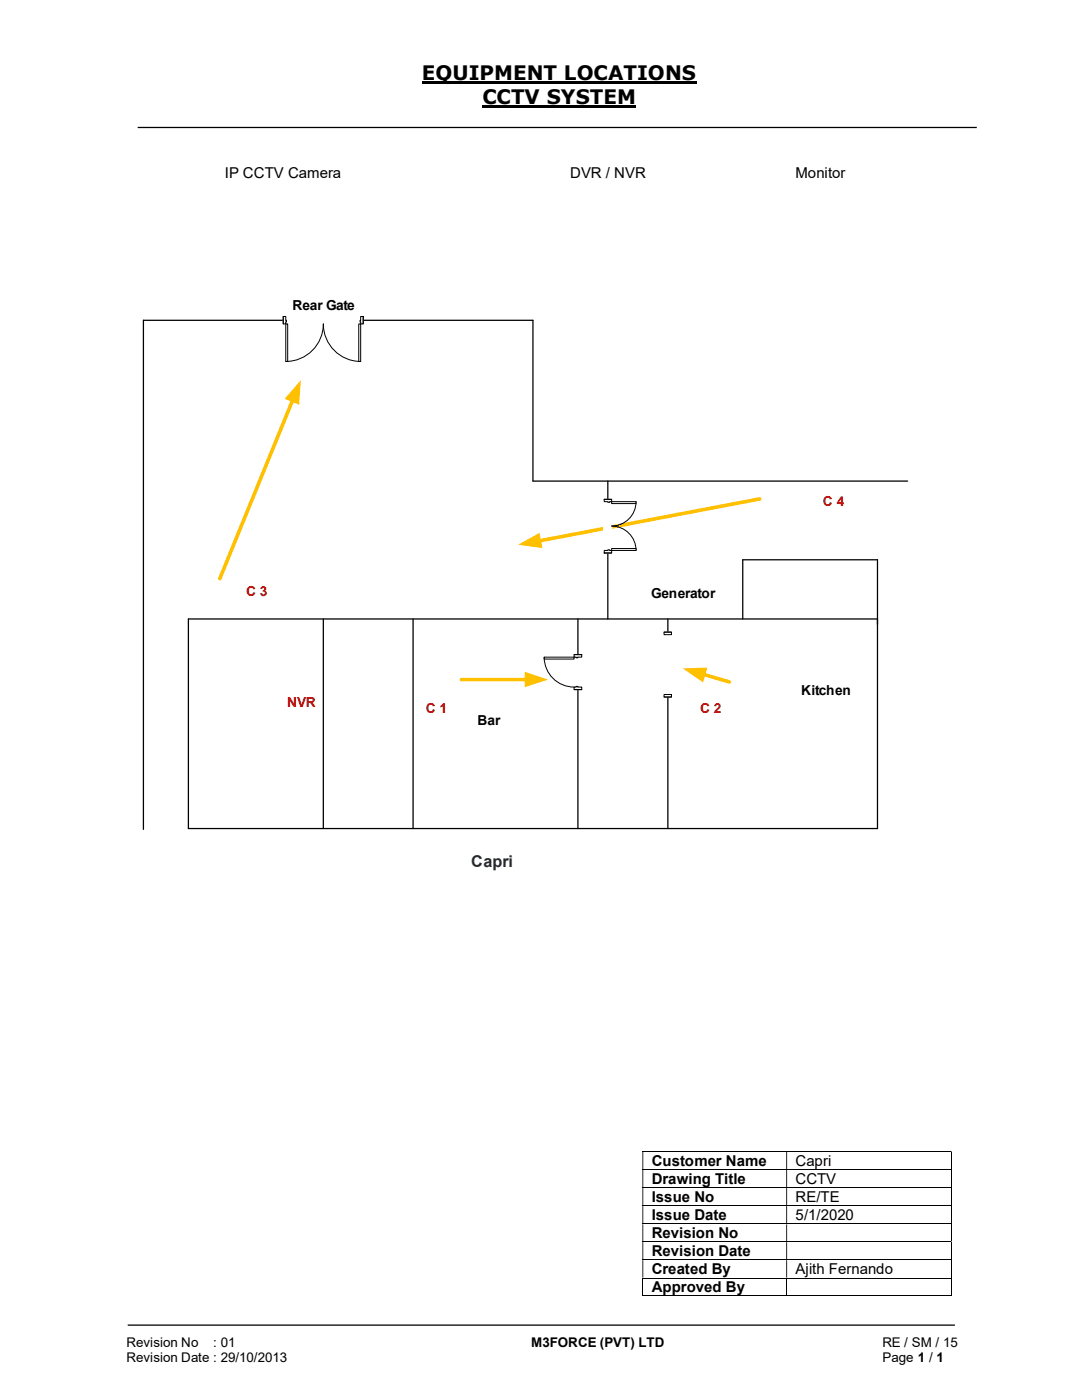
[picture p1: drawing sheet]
<svg xmlns="http://www.w3.org/2000/svg" width="216mm" height="279mm" viewBox="0 0 216 279" stroke-linecap="round" stroke-linejoin="round" font-family="sans-serif">
<path d="M84.2 16.5h54.8M96.3 21.3h30.7" fill="none" stroke="#000" stroke-width=".42"/>
<path d="M27.5 25.4h167.4M106.3 63.9h-77.7v101.6M106.3 96h74.8M37.6 123.5v41.9M64.5 123.5v41.9M82.4 123.5v41.9M115.3 123.5v41.9M133.3 123.5v41.9M148.2 123.5v-11.8h26.9v53.7M25.5 264.5h165" fill="none" stroke="#000" stroke-width=".25"/>
<g fill="none" stroke="#000" stroke-width=".2">
<path d="M128.2 229.8h61.6M128.2 233.4h61.6M128.2 237h61.6M189.8 229.9v3.4M189.8 233.5v3.4M189.8 237.1v3.4M128.2 240.6h61.6M128.2 244.3h61.6M128.2 247.8h61.6M128.2 251.4h61.6M128.2 255.1h61.6M128.2 258.6h28.7"/>
<path d="M128.3 255.1v3.6M157 255.1v3.6M157.1 258.6h32.7M189.8 240.7v3.5M189.8 244.3v3.4M189.8 247.9v3.4M189.8 251.5v3.5M189.8 255.1v3.6"/>
</g>
<g fill="#000">
<path d="M189.8 229.7h.1v.2h-.1zM128.2 229.9h.2v3.4h-.2zM156.9 229.9h.2v3.4h-.2z" fill-rule="evenodd"/>
<path d="M189.8 233.3l.1 .2zM128.2 233.5h.2v3.4h-.2zM156.9 233.5h.2v3.4h-.2z" fill-rule="evenodd"/>
<path d="M189.8 236.9h.1v.2h-.1zM128.2 237.1h.2v3.4h-.2zM156.9 237.1h.2v3.4h-.2z" fill-rule="evenodd"/>
<path d="M189.8 240.5h.1v.2h-.1zM128.2 240.7h.2v3.5h-.2zM156.9 240.7h.2v3.5h-.2z" fill-rule="evenodd"/>
<path d="M189.8 244.2h.1v.1h-.1zM128.2 244.3h.2v3.4h-.2zM156.9 244.3h.2v3.4h-.2z" fill-rule="evenodd"/>
<path d="M189.8 247.7h.1v.2h-.1zM128.2 247.9h.2v3.4h-.2zM156.9 247.9h.2v3.4h-.2z" fill-rule="evenodd"/>
<path d="M189.8 251.3h.1v.2h-.1zM128.2 251.5h.2v3.5h-.2zM156.9 251.5h.2v3.5h-.2z" fill-rule="evenodd"/>
</g>
<path d="M189.8 255h.1v.1h-.1zM189.8 258.6l.1 .1z" fill="#000"/>
<path d="M58.4 79.8l-14.5 35.7" fill="none" stroke="#ffc000" stroke-width=".72"/>
<path d="M60 75.9l-.3 4.9-2.9-1.2z" fill="#ffc000"/>
<path d="M106.3 63.9v32.1M121.3 96v27.5M37.6 123.5h137.5M37.6 165.4h137.5" fill="none" stroke="#000" stroke-width=".25"/>
<path d="M56.5 63.1h16v1.6h-16z" fill="#fff"/>
<path d="M56.5 63.1h16v1.6h-16z" fill="none" stroke="#fff" stroke-width=".2"/>
<path d="M56.5 63.2v1.4h.5v-1.4zM72 63.2h.5v1.4h-.5z" fill-rule="evenodd" fill="#fff"/>
<path d="M57 63.9v-.7h-.5v1.4h.5v-.3M72 63.9v-.7h.5v1.4h-.5v-.3" fill="none" stroke="#000" stroke-width=".2"/>
<path d="M57 63.9v.4h.1v-.4zM71.8 63.9h.2v.4h-.2z" fill-rule="evenodd" fill="#fff"/>
<path d="M56.5 63.2v1.4M57 63.9h.1v.4h-.1M57 72.1a7.5 7.5 0 0 0 7.5-7.5 7.5 7.5 0 0 0 7.5 7.5M72 63.9h-.2v.4h.2M72.5 63.2v1.4" fill="none" stroke="#000" stroke-width=".2"/>
<path d="M71.6 64.6h.4v7.5h-.4z" fill-rule="evenodd" fill="#fff"/>
<path d="M71.6 64.6h.4v7.5h-.4z" fill="none" stroke="#000" stroke-width=".2"/>
<path d="M57 64.6h.4v7.5h-.4z" fill-rule="evenodd" fill="#fff"/>
<path d="M57 64.6h.4v7.5h-.4z" fill="none" stroke="#000" stroke-width=".2"/>
<path d="M114.5 130.6h1.6v7h-1.6z" fill-rule="evenodd" fill="#fff"/>
<path d="M114.5 130.6h1.6v7h-1.6z" fill="none" stroke="#fff" stroke-width=".2"/>
<path d="M114.6 130.6v.5h1.5v-.5zM114.6 137.1h1.5v.5h-1.5z" fill-rule="evenodd" fill="#fff"/>
<path d="M114.9 131.1h-.3v-.5h1.5v.5h-.8M114.9 137.1h-.3v.5h1.5v-.5h-.8" fill="none" stroke="#000" stroke-width=".2"/>
<path d="M114.9 131.1v.2h.4v-.2zM114.9 137h.4v.1h-.4z" fill-rule="evenodd" fill="#fff"/>
<path d="M108.6 131.1a6 6 0 0 0 6 6M114.6 130.6h1.5M114.6 137.6h1.5M114.9 131.1v.2h.4v-.2M114.9 137.1v-.1h.4v.1" fill="none" stroke="#000" stroke-width=".2"/>
<path d="M108.6 131.1h6v.4h-6z" fill="#fff"/>
<path d="M108.6 131.1h6v.4h-6z" fill="none" stroke="#000" stroke-width=".2"/>
<path d="M151.6 99.6l-44 8.3" fill="none" stroke="#ffc000" stroke-width=".72"/>
<path d="M103.4 108.7l4.3-2.4 .5 3.1z" fill="#ffc000"/>
<path d="M140.3 134.6l5.2 1.5" fill="none" stroke="#ffc000" stroke-width=".72"/>
<path d="M136.2 133.4l4.9-.2-.8 3z" fill="#ffc000"/>
<path d="M92.1 135.6h13" fill="none" stroke="#ffc000" stroke-width=".72"/>
<path d="M104.7 134.1l4.6 1.5-4.6 1.6z" fill="#ffc000"/>
<path d="M132.5 126.2h1.5v12.9h-1.5z" fill-rule="evenodd" fill="#fff"/>
<path d="M132.5 126.2h1.5v12.9h-1.5z" fill="none" stroke="#fff" stroke-width=".2"/>
<path d="M132.5 138.6v.5h1.5v-.5zM132.5 126.2h1.5v.5h-1.5z" fill-rule="evenodd" fill="#fff"/>
<path d="M132.5 138.6h1.5v.5h-1.5zM132.5 126.2h1.5v.5h-1.5zM132.5 139.1h1.5M132.5 126.2h1.5" fill="none" stroke="#000" stroke-width=".2"/>
<path d="M120.5 99.7h1.6v10.7h-1.6z" fill-rule="evenodd" fill="#fff"/>
<path d="M120.5 99.7h1.6v10.7h-1.6z" fill="none" stroke="#fff" stroke-width=".2"/>
<path d="M120.6 109.9v.5h1.4v-.5zM120.6 99.7h1.4v.4h-1.4z" fill-rule="evenodd" fill="#fff"/>
<path d="M121.3 109.9h-.7v.5h1.4v-.5h-.3M121.3 100.1h-.7v-.4h1.4v.4h-.3" fill="none" stroke="#000" stroke-width=".2"/>
<path d="M121.3 109.7v.2h.4v-.2zM121.3 100.1h.4v.1h-.4z" fill-rule="evenodd" fill="#fff"/>
<path d="M120.6 99.7h1.4M120.6 110.4h1.4M121.3 109.9v-.2h.4v.2M121.3 100.1v.1h.4v-.1M126.9 100.1a4.9 4.9 0 0 1-4.9 4.9 4.9 4.9 0 0 1 4.9 4.9" fill="none" stroke="#000" stroke-width=".2"/>
<path d="M122 100.1h4.9v.4h-4.9z" fill="#fff"/>
<path d="M122 100.1h4.9v.4h-4.9z" fill="none" stroke="#000" stroke-width=".2"/>
<path d="M122 109.5h4.9v.4h-4.9z" fill="#fff"/>
<path d="M122 109.5h4.9v.4h-4.9z" fill="none" stroke="#000" stroke-width=".2"/>
<g font-size="4">
<text x="84.2" y="16">EQUIPMENT LOCATIONS</text>
<text x="96.3" y="20.8">CCTV SYSTEM</text>
</g>
<text font-size="3.2" fill="#002060" x="94" y="172.9">Capri</text>
<g font-size="3">
<text x="44.9" y="35.5">IP CCTV Camera</text>
<text x="113.8" y="35.5">DVR / NVR</text>
<text x="158.7" y="35.5">Monitor</text>
<text x="130" y="232.7">Customer Name</text>
<text x="158.7" y="232.7">Capri</text>
<text x="130" y="236.3">Drawing Title</text>
<text x="130" y="239.9">Issue No</text>
<text x="158.7" y="236.3">CCTV</text>
<text x="158.7" y="239.9">RE/TE</text>
<text x="130" y="243.5">Issue Date</text>
<text x="158.7" y="243.5">5/1/2020</text>
<text x="130" y="247.1">Revision No</text>
<text x="130" y="250.7">Revision Date</text>
<text x="130" y="254.3">Created By</text>
<text x="130" y="257.9">Approved By</text>
<text x="158.7" y="254.3">Ajith Fernando</text>
</g>
<g font-size="2.7">
<text x="58.3" y="61.8">Rear Gate</text>
<text x="130" y="119.4">Generator</text>
<text x="159.9" y="138.8">Kitchen</text>
<text x="95.3" y="144.8">Bar</text>
<text x="25.2" y="268.8">Revision No</text>
<text x="42.6" y="268.8">: 01</text>
<text x="106" y="268.8">M3FORCE (PVT) LTD</text>
<text x="176.1" y="268.8">RE / SM / 15</text>
<text x="25.2" y="271.8">Revision Date : 29/10/2013</text>
<text x="176.1" y="271.8">Page 1 / 1</text>
</g>
<g font-size="2.7" fill="#c00000">
<text x="164.2" y="101">C 4</text>
<text x="49.1" y="119">C 3</text>
<text x="57.3" y="141.1">NVR</text>
<text x="85" y="142.2">C 1</text>
<text x="139.7" y="142.2">C 2</text>
</g>
</svg>
